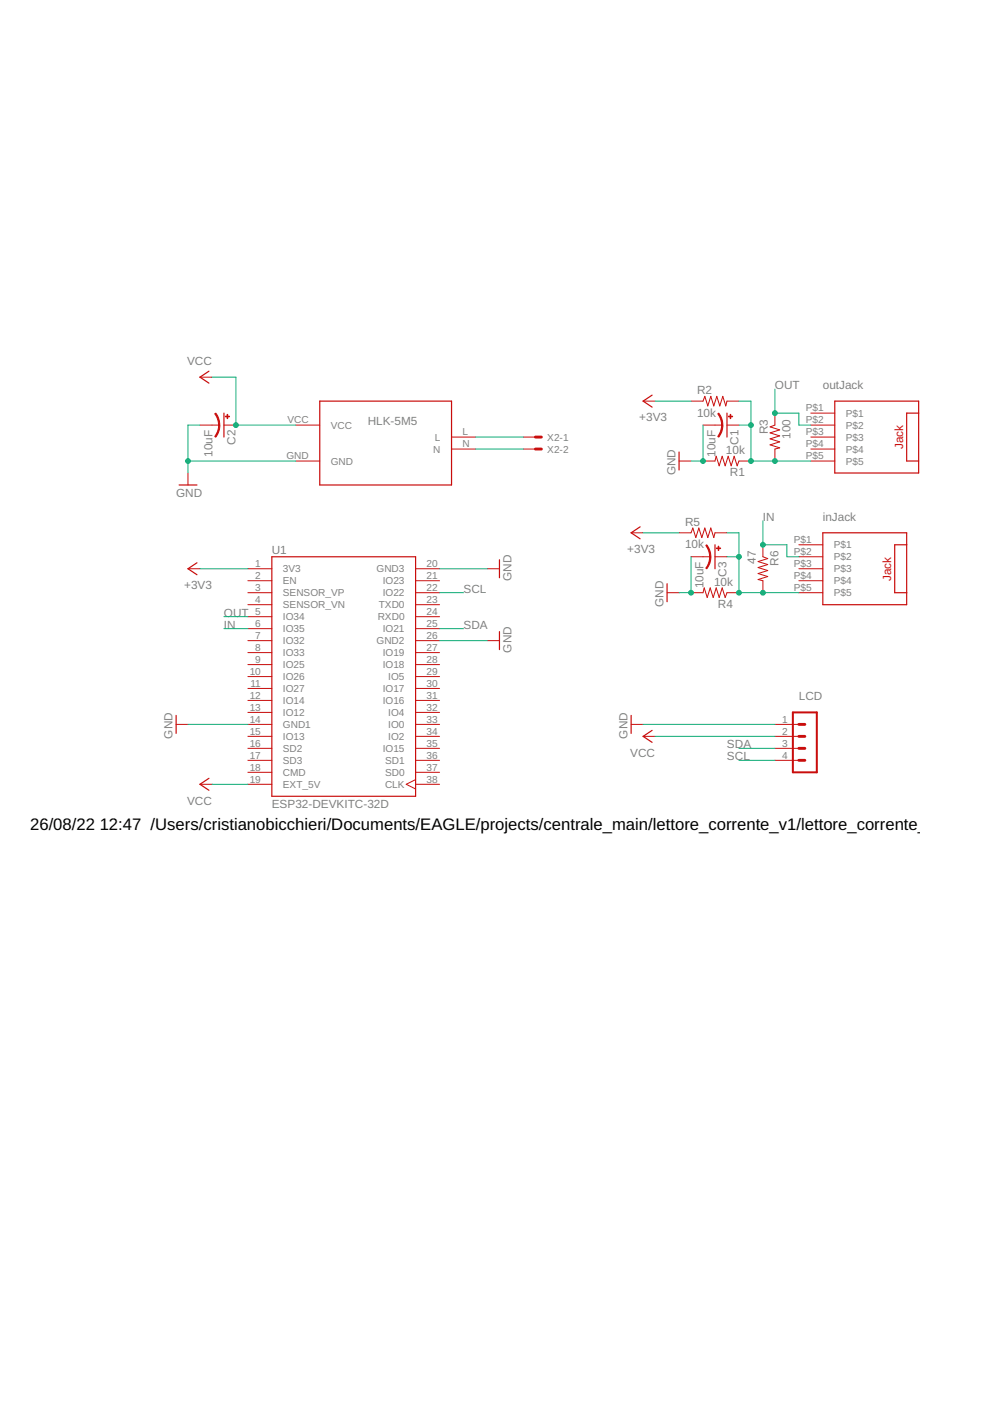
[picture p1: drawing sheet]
<svg xmlns="http://www.w3.org/2000/svg" width="210mm" height="297mm" viewBox="0 0 210 297" stroke-linecap="round" stroke-linejoin="round" font-family="sans-serif">
<g fill="none" stroke="#c90d0c" stroke-width=".25">
<path d="M44.3 78.7l-1.9 1.3 1.9 1.2M47.5 87.6v5.1M67.8 85h27.9v17.8h-27.9zM138.3 83.8l-1.9 1.2 1.9 1.3M144 95.8v3.9M154.1 87.6v5.1M177 85h17.8v15.3h-17.8zM194.8 87.6h-2.6v10.1h2.6M38 102.8h3.8M41.8 119.3l-1.9 1.3 1.9 1.3M57.6 118h30.5v50.8h-30.5zM105.9 118.7v3.8"/>
<path d="M135.7 111.7l-1.9 1.3 1.9 1.2M151.6 115.5v5.1M174.5 113h17.7v15.2h-17.7zM192.2 115.5h-2.5v10.2h2.5M105.9 133.9v3.8M141.4 123.8v3.8M37.3 151.7v3.8M133.8 151.7v3.8M138.3 154.9l-1.9 1.2 1.9 1.3M44.3 165l-1.9 1.3 1.9 1.3"/>
</g>
<g fill="none" stroke="#c90d0c" stroke-width=".21">
<path d="M42.4 80h2.5M42.4 90.1h4.1M47.5 90.1h2.5M62.7 90.1h5.1M62.7 97.7h5.1M95.7 95.2h5.1M95.7 92.7h5.1M111 95.2h2.5M111 92.7h2.5M136.4 85h2.5M144 97.7h2.5M146.5 85h2.6l.3-1 .7 2.1 .6-2.1 .6 2.1 .7-2.1 .6 2.1 .6-2.1 .7 2.1 .2-1.1h2.6"/>
<path d="M149.1 90.1h4M149.1 97.7h2.5l.2-1 .7 2.1 .6-2.1 .7 2.1 .6-2.1 .6 2.1 .7-2.1 .6 2.1 .4-1.1h2.5M154.1 90.1h2.6M164.3 87.6v2.5l-1 .4 2 .6-2 .7 2 .6-2 .6 2 .7-2 .6 2 .7-1 .2v2.5M171.9 90.1h5.1M171.9 97.7h5.1M171.9 95.2h5.1M171.9 92.7h5.1M171.9 87.6h5.1M39.9 100.3v2.5M133.8 113h2.6M144 113h2.5l.4-1 .6 2 .7-2 .6 2 .6-2 .7 2 .6-2 .6 2 .3-1h2.5"/>
<path d="M146.5 118h4.1M151.6 118h2.5M161.8 115.5v2.5l1 .4-2.1 .7 2.1 .6-2.1 .6 2.1 .7-2.1 .6 2.1 .6-2.1 .7 1.1 .2v2.6M169.4 118h5.1M169.4 115.5h5.1M39.9 120.6h2.5M52.6 120.6h5M52.6 123.1h5M52.6 125.7h5M52.6 128.2h5M52.6 130.7h5M52.6 133.3h5"/>
<path d="M52.6 135.8h5M52.6 138.4h5M88.1 120.6h5.1M88.1 123.1h5.1M88.1 125.7h5.1M88.1 128.2h5.1M88.1 130.7h5.1M88.1 133.3h5.1M88.1 135.8h5.1M88.1 138.4h5.1M103.4 120.6h2.5M103.4 135.8h2.5"/>
<path d="M141.4 125.7h2.6M146.5 125.7h2.6l.2-1 .6 2 .7-2 .6 2 .6-2 .7 2 .6-2 .7 2 .3-1h2.6M169.4 120.6h5.1M169.4 123.1h5.1M169.4 125.7h5.1M37.3 153.6h2.6M52.6 140.9h5M52.6 143.4h5M52.6 146h5M52.6 148.5h5M52.6 151h5M52.6 153.6h5"/>
<path d="M52.6 156.1h5M52.6 158.7h5M88.1 140.9h5.1M88.1 143.4h5.1M88.1 146h5.1M88.1 148.5h5.1M88.1 151h5.1M88.1 153.6h5.1M88.1 156.1h5.1M88.1 158.7h5.1M133.8 153.6h2.6M136.4 156.1h2.5"/>
<path d="M164.3 153.6h5.1M164.3 156.1h5.1M164.3 158.7h5.1M42.4 166.3h2.5M52.6 161.2h5M52.6 163.7h5M52.6 166.3h5M88.1 161.2h5.1M88.1 163.7h5.1M88.1 166.3h5.1M88.1 165.3l-2 1 2 1M164.3 161.2h5.1"/>
</g>
<path d="M168.1 151h5.1v12.7h-5.1z" fill="none" stroke="#c90d0c" stroke-width=".42"/>
<path d="M113.5 95.2h1.3M113.5 92.7h1.3M169.4 158.7h1.2M169.4 156.1h1.2M169.4 153.6h1.2M169.4 161.2h1.2" fill="none" stroke="#c90d0c" stroke-width=".61"/>
<g fill="#c90d0c" stroke="#c90d0c" stroke-width=".21">
<path d="M153 90.1h.3l-.2 1.4-.7 1.2-.2-.2 .7-1.4z" fill-rule="evenodd"/>
<path d="M152.2 87.7l.2-.1 .4 .7 .4 1v.8h-.2l-.1-1z" fill-rule="evenodd"/>
<path d="M46.4 90.1h.2l-.1 .9-.3 1-.5 .7-.2-.2 .7-1.4z" fill-rule="evenodd"/>
<path d="M45.5 87.7l.2-.1 .5 .7 .3 1 .1 .8h-.3l-.1-1z" fill-rule="evenodd"/>
<path d="M150.5 118h.2l-.2 1.4-.7 1.2-.2-.1 .7-1.4z" fill-rule="evenodd"/>
<path d="M149.6 115.7l.2-.2 .5 .7 .3 1 .1 .8h-.2l-.2-1z" fill-rule="evenodd"/>
</g>
<g fill="#c90d0c" stroke="#c90d0c" stroke-width=".21">
<path d="M154.8 87.9h.1v.9h-.1z"/>
<path d="M154.4 88.2h.9v.2h-.9z"/>
<path d="M48.2 87.9h.1v.9h-.1z"/>
<path d="M47.8 88.2h.9v.2h-.9z"/>
<path d="M152.3 115.8h.1v.9h-.1z"/>
<path d="M151.9 116.2h.9v.1h-.9z"/>
</g>
<g fill="none" stroke="#0dab76" stroke-width=".21">
<path d="M44.9 80h5.1v10.1h12.7M39.9 97.7h22.8M42.4 90.1h-2.5v10.2M100.8 95.2h10.2M100.8 92.7h10.2M138.9 85h7.6M149.1 90.1v7.6h-2.6M156.7 90.1h2.5M156.7 85h2.5v12.7h12.7M164.3 82.5v5.1h5.1v2.5h2.5M136.4 113h7.6M146.5 118v7.7h-2.5"/>
<path d="M154.1 113h2.6v12.7h12.7M154.1 118h2.6M161.8 110.4v5.1h5v2.5h2.6M42.4 120.6h10.2M47.5 133.3h5.1M47.5 130.7h5.1M93.2 120.6h10.2M93.2 135.8h10.2M93.2 125.7h5.1M93.2 133.3h5.1M39.9 153.6h12.7M136.4 153.6h27.9"/>
<path d="M138.9 156.1h25.4M156.7 158.7h7.6M44.9 166.3h7.7M156.7 161.2h7.6"/>
</g>
<g fill="#0dab76" stroke="#0dab76" stroke-width=".21">
<circle cx="39.9" cy="97.7" r=".51"/>
<circle cx="149.1" cy="97.7" r=".51"/>
<circle cx="146.5" cy="125.7" r=".51"/>
<circle cx="50" cy="90.1" r=".51"/>
<circle cx="159.2" cy="90.1" r=".51"/>
<circle cx="159.2" cy="97.7" r=".51"/>
<circle cx="164.3" cy="97.7" r=".51"/>
<circle cx="156.7" cy="118" r=".51"/>
<circle cx="156.7" cy="125.7" r=".51"/>
<circle cx="161.8" cy="125.7" r=".51"/>
<circle cx="164.3" cy="87.6" r=".51"/>
<circle cx="161.8" cy="115.5" r=".51"/>
</g>
<g font-size="3.5">
<text x="6.4" y="176">26/08/22</text>
<text x="21.1" y="176">12:47 /Users/cristianobicchieri/Documents/EAGLE/projects/centrale_main/lettore_corrente_v1/lettore_corrente_v1.sch (S</text>
</g>
<g font-size="2.5" fill="#808080">
<text x="39.7" y="77.4">VCC</text>
<text x="147.8" y="83.5">R2</text>
<text x="164.3" y="82.5">OUT</text>
<text x="174.5" y="82.5">outJack</text>
<text x="135.5" y="89.4">+3V3</text>
<text x="147.8" y="88.3">10k</text>
<text x="49.9" y="94.3" transform="rotate(-90 49.9 94.3)">C2</text>
<text x="78" y="90.1">HLK-5M5</text>
<text x="156.6" y="94.3" transform="rotate(-90 156.6 94.3)">C1</text>
<text x="162.8" y="92.1" transform="rotate(-90 162.8 92.1)">R3</text>
<text x="167.6" y="93" transform="rotate(-90 167.6 93)">100</text>
<text x="45.1" y="96.8" transform="rotate(-90 45.1 96.8)">10uF</text>
<text x="143.2" y="100.7" transform="rotate(-90 143.2 100.7)">GND</text>
<text x="151.7" y="96.8" transform="rotate(-90 151.7 96.8)">10uF</text>
<text x="153.9" y="96.2">10k</text>
<text x="154.8" y="101">R1</text>
<text x="37.3" y="105.4">GND</text>
<text x="145.2" y="111.5">R5</text>
<text x="161.8" y="110.4">I</text>
<text x="162.4" y="110.4">N</text>
<text x="174.5" y="110.4">inJack</text>
<text x="57.6" y="117.4">U1</text>
<text x="133" y="117.3">+3V3</text>
<text x="145.2" y="116.3">10k</text>
<text x="160.2" y="119.6" transform="rotate(-90 160.2 119.6)">47</text>
<text x="165" y="120" transform="rotate(-90 165 120)">R6</text>
<text x="39" y="124.9">+3V3</text>
<text x="98.3" y="125.7">SCL</text>
<text x="108.4" y="123.1" transform="rotate(-90 108.4 123.1)">GND</text>
<text x="149.2" y="124.8" transform="rotate(-90 149.2 124.8)">10uF</text>
<text x="151.4" y="124.1">10k</text>
<text x="154" y="122.3" transform="rotate(-90 154 122.3)">C3</text>
<text x="47.5" y="130.7">OUT</text>
<text x="140.7" y="128.7" transform="rotate(-90 140.7 128.7)">GND</text>
<text x="152.2" y="128.9">R4</text>
<text x="47.5" y="133.3">IN</text>
<text x="98.3" y="133.3">SDA</text>
<text x="108.4" y="138.4" transform="rotate(-90 108.4 138.4)">GND</text>
<text x="169.4" y="148.5">LCD</text>
<text x="36.6" y="156.6" transform="rotate(-90 36.6 156.6)">GND</text>
<text x="133.1" y="156.6" transform="rotate(-90 133.1 156.6)">GND</text>
<text x="133.6" y="160.4">VCC</text>
<text x="154.1" y="158.7">SDA</text>
<text x="154.1" y="161.2">SCL</text>
<text x="39.7" y="170.6">VCC</text>
<text x="57.6" y="171.4">ESP32-DEVKITC-32D</text>
</g>
<g font-size="2.5" fill="#c90d0c">
<text x="191.5" y="95.3" transform="rotate(-90 191.5 95.3)">Jack</text>
<text x="188.9" y="123.2" transform="rotate(-90 188.9 123.2)">Jack</text>
</g>
<g font-size="2.1" fill="#808080">
<text x="61" y="89.8">VCC</text>
<text x="170.8" y="87.2">P$1</text>
<text x="170.8" y="89.8">P$2</text>
<text x="179.3" y="88.3">P$1</text>
<text x="70.1" y="90.9">VCC</text>
<text x="91.9" y="96">N</text>
<text x="92.2" y="93.4">L</text>
<text x="98.1" y="94.8">N</text>
<text x="98.1" y="92.3">L</text>
<text x="116" y="96">X2-2</text>
<text x="116" y="93.4">X2-1</text>
<text x="170.8" y="92.3">P$3</text>
<text x="170.8" y="94.8">P$4</text>
<text x="179.3" y="90.9">P$2</text>
<text x="179.3" y="93.4">P$3</text>
<text x="179.3" y="96">P$4</text>
<text x="60.7" y="97.4">GND</text>
<text x="70.1" y="98.5">GND</text>
<text x="170.8" y="97.4">P$5</text>
<text x="179.3" y="98.5">P$5</text>
<text x="168.3" y="115.2">P$1</text>
<text x="168.3" y="117.7">P$2</text>
<text x="176.8" y="116.3">P$1</text>
<text x="176.8" y="118.8">P$2</text>
<text x="54.1" y="120.2">1</text>
<text x="54.1" y="122.8">2</text>
<text x="54.1" y="125.3">3</text>
<text x="60" y="121.3">3V3</text>
<text x="60" y="123.9">EN</text>
<text x="79.8" y="121.4">GND3</text>
<text x="81.1" y="123.9">IO23</text>
<text x="90.5" y="125.3">22</text>
<text x="90.5" y="122.8">21</text>
<text x="90.5" y="120.2">20</text>
<text x="168.3" y="120.2">P$3</text>
<text x="168.3" y="122.8">P$4</text>
<text x="168.3" y="125.3">P$5</text>
<text x="176.8" y="121.3">P$3</text>
<text x="176.8" y="123.9">P$4</text>
<text x="54.1" y="127.8">4</text>
<text x="54.1" y="130.4">5</text>
<text x="60" y="126.4">SENSOR_VP</text>
<text x="60" y="129">SENSOR_VN</text>
<text x="60" y="131.5">IO34</text>
<text x="80.1" y="131.5">RXD0</text>
<text x="80.3" y="129">TXD0</text>
<text x="81.1" y="126.4">IO22</text>
<text x="90.5" y="130.4">24</text>
<text x="90.5" y="127.8">23</text>
<text x="176.8" y="126.4">P$5</text>
<text x="54.1" y="132.9">6</text>
<text x="54.1" y="135.5">7</text>
<text x="60" y="134">IO35</text>
<text x="60" y="136.6">IO32</text>
<text x="79.8" y="136.6">GND2</text>
<text x="81.1" y="134">IO21</text>
<text x="90.5" y="135.5">26</text>
<text x="90.5" y="132.9">25</text>
<text x="52.9" y="143.1">10</text>
<text x="54.1" y="138">8</text>
<text x="54.1" y="140.5">9</text>
<text x="60" y="139.1">IO33</text>
<text x="60" y="141.7">IO25</text>
<text x="81.1" y="141.7">IO18</text>
<text x="81.1" y="139.1">IO19</text>
<text x="90.5" y="143.1">29</text>
<text x="90.5" y="140.5">28</text>
<text x="90.5" y="138">27</text>
<text x="52.9" y="148.2">12</text>
<text x="53.1" y="145.6">11</text>
<text x="60" y="144.2">IO26</text>
<text x="60" y="146.7">IO27</text>
<text x="60" y="149.3">IO14</text>
<text x="81.1" y="149.3">IO16</text>
<text x="81.1" y="146.7">IO17</text>
<text x="82.3" y="144.2">IO5</text>
<text x="90.5" y="148.2">31</text>
<text x="90.5" y="145.6">30</text>
<text x="52.9" y="150.7">13</text>
<text x="52.9" y="153.2">14</text>
<text x="52.9" y="155.8">15</text>
<text x="60" y="151.8">IO12</text>
<text x="60" y="154.4">GND1</text>
<text x="82.3" y="154.4">IO0</text>
<text x="82.3" y="151.8">IO4</text>
<text x="90.5" y="155.8">34</text>
<text x="90.5" y="153.2">33</text>
<text x="90.5" y="150.7">32</text>
<text x="165.9" y="153.2">1</text>
<text x="165.9" y="155.8">2</text>
<text x="52.9" y="158.3">16</text>
<text x="52.9" y="160.9">17</text>
<text x="60" y="156.9">IO13</text>
<text x="60" y="159.4">SD2</text>
<text x="60" y="162">SD3</text>
<text x="81.1" y="159.4">IO15</text>
<text x="81.6" y="162">SD1</text>
<text x="82.3" y="156.9">IO2</text>
<text x="90.5" y="160.9">36</text>
<text x="90.5" y="158.3">35</text>
<text x="165.9" y="158.3">3</text>
<text x="165.9" y="160.9">4</text>
<text x="52.9" y="163.4">18</text>
<text x="52.9" y="165.9">19</text>
<text x="60" y="164.5">CMD</text>
<text x="60" y="167">EXT_5V</text>
<text x="81.6" y="167">CLK</text>
<text x="81.6" y="164.5">SD0</text>
<text x="90.5" y="165.9">38</text>
<text x="90.5" y="163.4">37</text>
</g>
</svg>
